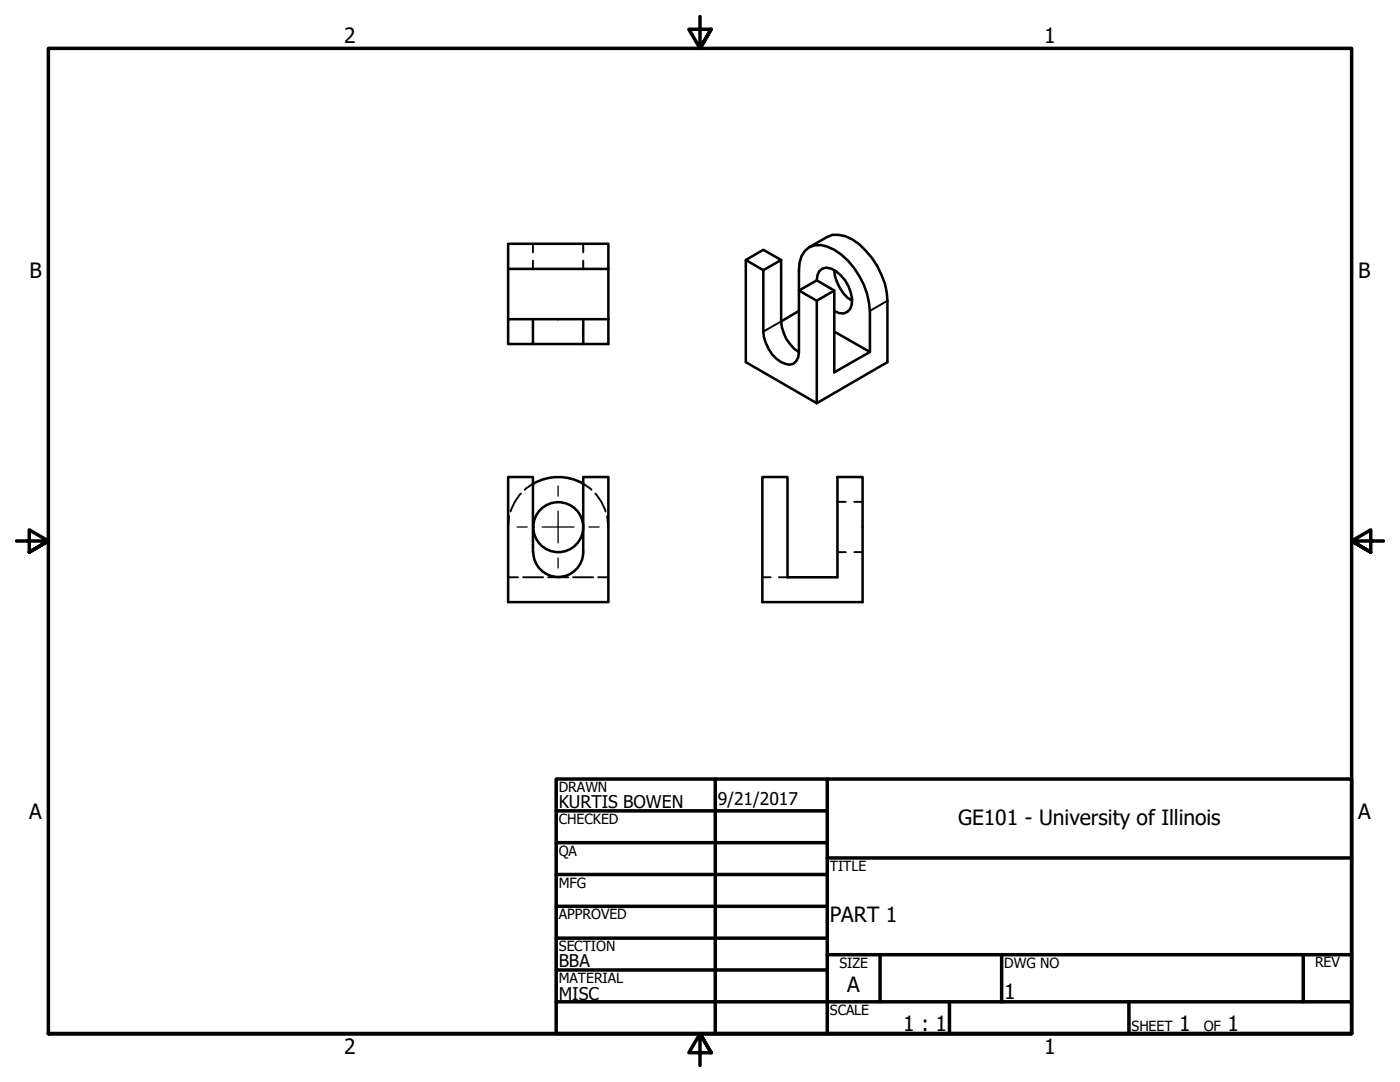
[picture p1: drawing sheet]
<svg xmlns="http://www.w3.org/2000/svg" width="279mm" height="216mm" viewBox="0 0 279 216" stroke-linecap="round" stroke-linejoin="round" font-family="sans-serif">
<!-- layer: Hidden (ANSI) -->
<g fill="none" stroke="#000" stroke-width=".38">
<path d="M106.4 48.6v1.8M106.4 52v1.7M116.4 48.6v1.8M116.4 52v1.7M103.9 98.5a9.3 9.3 0 0 0-2 3.5M106.4 96.5l-1.7 1.2M116.4 96.5l1.6 1.2M118.8 98.5a9.3 9.3 0 0 1 2 3.5M101.4 115.2h2M101.6 103.1l-.2 2.1M104.4 115.2h4M109.4 115.2h4"/>
<path d="M114.4 115.2h4M119.4 115.2h2M121.2 103.1l.2 2.1M152.1 115.2h1.7M155.4 115.2h1.8M167.1 110.2h1.7M167.1 100.1h1.7M170.5 110.2h1.6M170.5 100.1h1.6"/>
</g>
<!-- layer: Visible (ANSI) -->
<g fill="none" stroke="#000" stroke-width=".51">
<path d="M101.4 53.7v-5.1h20v5.1M101.4 53.7h20M101.4 53.7v10M121.4 53.7v14.9h-5v-4.9M148.8 51.9l3.5 2 3.6-2v12.2M152.3 53.9v12.3a7.5 7.5 0 0 0 4.5 6.4 1.84 1.84 0 0 0 2.5-1.4l.1-1a7.5 7.5 0 0 1-3.5-6.1M161.5 49.3l3.5-2a5.2 5.2 0 0 1 5.1 .5 15.6 15.6 0 0 1 7 12.2v12.3l-14.1 8.2-14.2-8.2v-20.4l3.5-2.1 3.6 2.1M163 55.9a2.09 2.09 0 0 1 2.9-2.3 7.3 7.3 0 0 1 4.1 7.2 2.09 2.09 0 0 1-3.5 1.2M163 55.9l-3.6 2.1 3.6 2M163 55.9l3.5 2.1M166.5 53.9a7.9 7.9 0 0 0 3.6 6.1M106.4 63.7h-5v4.9h5v-4.9h15"/>
<path d="M106.4 68.6h10M159.4 62l-3.5 2.1M166.5 66.2l7.1 4v-8.2a15.7 15.7 0 0 0-7.1-12.2 5 5 0 0 0-5-.5 5 5 0 0 0-2.1 4.6v16.3M173.6 70.2l-7.1 4.1v-16.3l-3.5 2v20.5M106.4 96.5a10 10 0 0 1 10 0M152.1 95.2h5.1v20h9.9v-20h5v24.9h-20zM106.4 110.1a5 5 0 0 0 5 5 5 5 0 0 0 5-4.9v-15h5v24.9h-20v-24.9h5v15"/>
<circle cx="111.4" cy="105.2" r="5"/>
</g>
<!-- layer: Visible Narrow (ANSI) -->
<path d="M155.9 64.1l-3.6 2.1M177.1 60l-3.5 2" fill="none" stroke="#000" stroke-width=".38"/>
<!-- layer: Border (ANSI) -->
<g fill="none" stroke="#000" stroke-width=".7">
<path d="M139.7 3.3v6.4l-2.2-3.9h4.4l-2.2 3.9 2.2-3.9M3.3 107.9h6.4l-3.9-2.2v4.5l3.9-2.3-3.9 2.3M276.1 107.9h-6.4l3.9-2.2v4.5l-3.9-2.3 3.9 2.3M111 155.4h158.7v50.8h-158.7zM142.7 155.4v50.8M165.1 155.4v50.8M111 161.8h54.1M111 168.1h54.1M111 174.5h54.1M165.1 171.2h104.6M111 180.8h54.1M111 187.2h54.1"/>
<path d="M111 193.5h54.1M111 199.9h158.7M165.1 190.5h104.6M175.6 190.5v9.4M189.5 199.9v6.3M199.9 190.5v9.4M225.3 199.9v6.3M260.1 190.5v9.4M9.7 206.2v-196.5h260v196.5h-260h260M141.9 210.1l-2.2-3.9 2.2 3.9h-4.4l2.2-3.9v6.4"/>
</g>
<!-- layer: Center Mark (ANSI) -->
<path d="M111.4 97v2M103.2 105.2h2M108.2 105.2h6.4M111.4 102v6.3M111.4 111.3v2M117.5 105.2h2.1" fill="none" stroke="#000" stroke-width=".25"/>
<g font-size="4.2">
<text x="68.7" y="8.6">2</text>
<text x="208.4" y="8.6">1</text>
<text x="5.9" y="55.5">B</text>
<text x="271.1" y="55.5">B</text>
<text x="5.8" y="163.4">A</text>
<text x="191.2" y="164.5">GE101 - University of Illinois</text>
<text x="271" y="163.4">A</text>
<text x="165.6" y="183.9">PART 1</text>
<text x="169.1" y="198">A</text>
<text x="200.4" y="199.4">1</text>
<text x="180.3" y="205.7">1 : 1</text>
<text x="235.3" y="205.7">1</text>
<text x="245" y="205.7">1</text>
<text x="68.7" y="210.3">2</text>
<text x="208.4" y="210.3">1</text>
</g>
<g font-size="3.5">
<text x="111.5" y="161.2">KURTIS BOWEN</text>
<text x="143.3" y="160.7">9/21/2017</text>
<text x="111.5" y="193">BBA</text>
<text x="111.5" y="199.5">MISC</text>
</g>
<g font-size="2.8">
<text x="111.5" y="158">DRAWN</text>
<text x="111.5" y="164.4">CHECKED</text>
<text x="111.5" y="170.8">QA</text>
<text x="165.6" y="173.7">TITLE</text>
<text x="111.5" y="177.1">MFG</text>
<text x="111.5" y="183.5">APPROVED</text>
<text x="111.5" y="189.7">SECTION</text>
<text x="111.5" y="196.2">MATERIAL</text>
<text x="167.5" y="193.1">SIZE</text>
<text x="200.4" y="193.1">DWG NO</text>
<text x="262.4" y="193">REV</text>
<text x="165.6" y="202.5">SCALE</text>
<text x="225.8" y="205.7">SHEET</text>
<text x="240.2" y="205.7">OF</text>
</g>
</svg>
